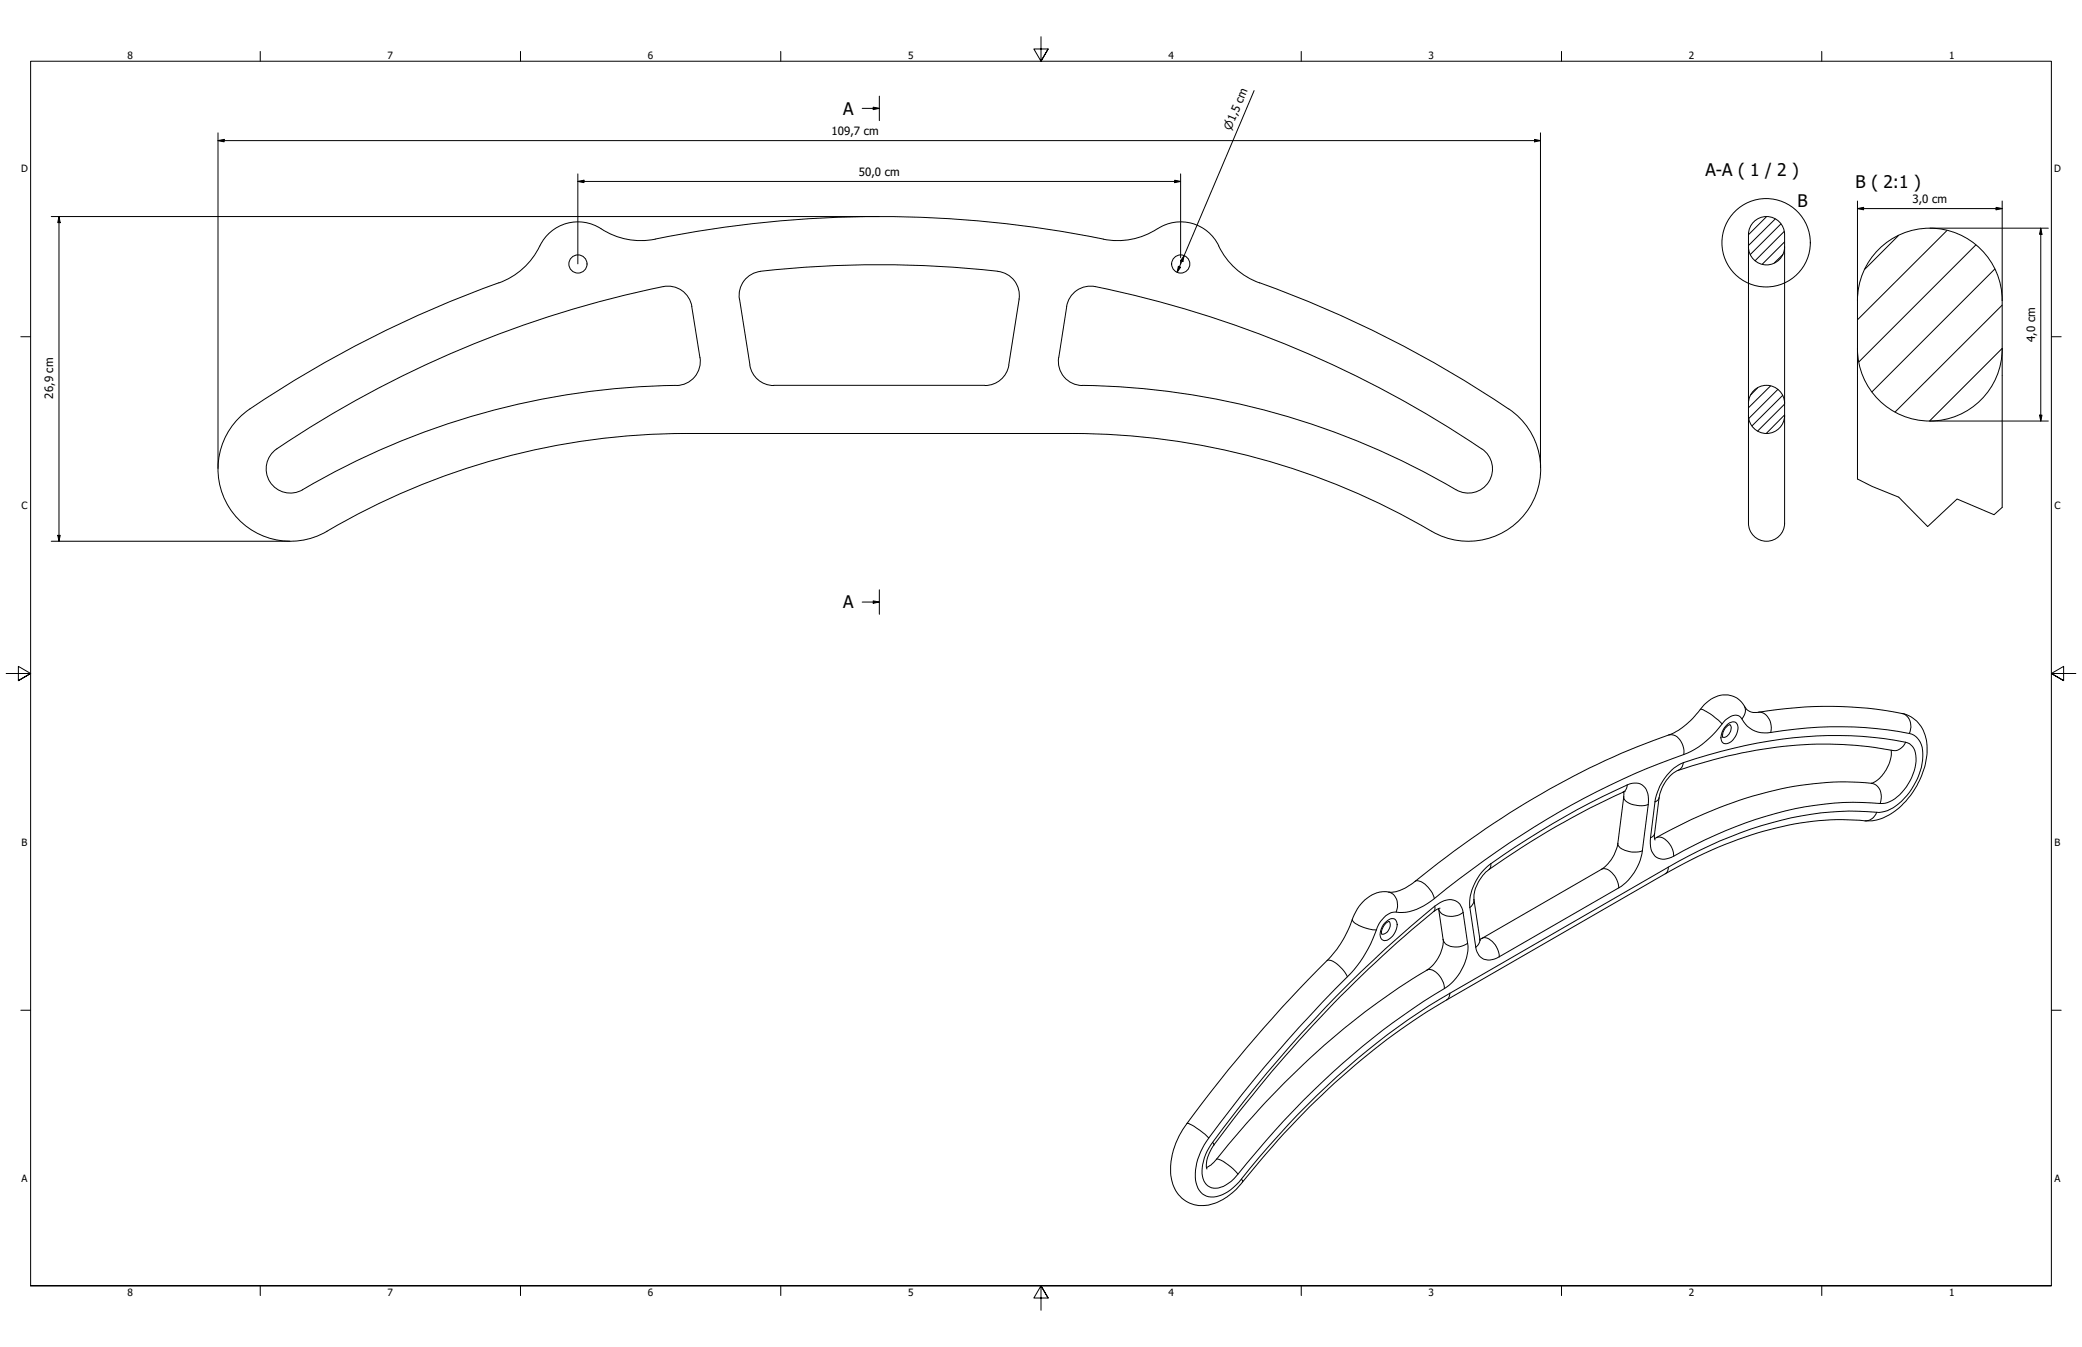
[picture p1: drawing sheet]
<svg xmlns="http://www.w3.org/2000/svg" width="864mm" height="559mm" viewBox="0 0 864 559" stroke-linecap="round" stroke-linejoin="round" font-family="sans-serif">
<!-- layer: Hatch (ISO) -->
<g fill="none" stroke="#000" stroke-width=".41">
<path d="M732.7 89.9l-7.4 7.5M736.3 90.8l-11 11.1M738.7 92.9l-12.7 12.7M740.1 96l-12.1 12.1M787.5 97.7l-14 14M807.6 95.6l-37.1 37.1M739.6 105.6l-3.6 3.5M740.2 100.3l-9.2 9.3M819.6 101.6l-48.5 48.5M827.4 111.6l-50.9 51M830.5 126.6l-44.5 44.3M830.5 144.5l-30.1 30.2"/>
<path d="M729.1 160.9l-2.9 2.9M734.4 160.1l-9.1 9.1M737.4 161.5l-12 12.1M739.5 164l-12.8 12.7M740.2 172.1l-7.6 7.7M740.2 167.6l-11.1 11.2"/>
</g>
<!-- layer: Visible (ANSI) -->
<g fill="none" stroke="#000" stroke-width=".41">
<path d="M271.8 99.2a30.5 30.5 0 0 1-23.5-4.9 17.5 17.5 0 0 0-24.4 7.7M271.8 99.2a466.8 466.8 0 0 1 185.9 0M457.6 99.2a30.8 30.8 0 0 0 23.6-4.9 17.6 17.6 0 0 1 25 9.1 30 30 0 0 0 16.3 14M207 117.3a462.6 462.6 0 0 0-105.1 53.6 30 30 0 0 0-6.3 40.5 30 30 0 0 0 40.1 9 293.6 293.6 0 0 1 148.9-40.6h160.2M223.9 102a30 30 0 0 1-17 15.4M275.1 118.9a10 10 0 0 1 11.9 8.3l3.3 21.1M275.1 118.9a445 445 0 0 0-161.3 68.1 10 10 0 0 0-1.5 13.4 10 10 0 0 0 13.2 2.8 313.6 313.6 0 0 1 155-43.3M315.5 112.5a446.8 446.8 0 0 1 98.4 0M315.5 112.6a10 10 0 0 0-8.8 11.5M413.9 112.6a10 10 0 0 1 8.8 11.5M522.4 117.3a466.8 466.8 0 0 1 103.4 52.4M306.7 124l4.4 27.4"/>
<path d="M422.7 124l-4.3 27.4M442.4 127.2a10 10 0 0 1 11.9-8.3 446.3 446.3 0 0 1 161.3 68.1 10 10 0 0 1 1.6 13.4 10 10 0 0 1-13.2 2.8 314.2 314.2 0 0 0-155.1-43.3M442.5 127.2l-3.3 21.1M290.4 148.3a10 10 0 0 1-9.8 11.6M311 151.5a10 10 0 0 0 9.9 8.4M320.9 159.9h87.6M418.5 151.5a10 10 0 0 1-9.9 8.4M439.1 148.3a10 10 0 0 0 9.8 11.6M444.8 179.8a293.9 293.9 0 0 1 149 40.6M625.8 169.6a30 30 0 0 1 8.6 40.9 30 30 0 0 1-40.6 9.9M717.5 300.7a4.9 4.9 0 0 0-2.9 5.1M784.4 311.2a14.7 14.7 0 0 1-8.2 13.8 133.7 133.7 0 0 0-60.3 9 216.4 216.4 0 0 0-29.6 13.9"/>
<path d="M785 311.3a164.5 164.5 0 0 0-77.1 4.7l-11.9 3.6a15.3 15.3 0 0 0-7.8 11.4l-2 15.5 .3 2M673.5 328.5v2l-2.4 19.3a16.2 16.2 0 0 1-6.9 10.9l-50.4 28.9M674.1 328.4a318.2 318.2 0 0 0-57.8 33.4 16 16 0 0 0-4.9 11.3l2.4 16.5M566.2 373.3a12.1 12.1 0 0 1 11.1-3.1l.5-.1a18.8 18.8 0 0 0 9.1-4.4 359.3 359.3 0 0 1 95.5-57.2l9.8-3.6a33.4 33.4 0 0 0 14.6-12.5 10.8 10.8 0 0 1 13.6-2.8 13.2 13.2 0 0 1 3.9 4.4 5.1 5.1 0 0 0 5 1.5 160.6 160.6 0 0 1 61.6 1 14.9 14.9 0 0 1 8.4 15.9 33.4 33.4 0 0 1-18.3 26.9 17.3 17.3 0 0 1-9.7 1 124.2 124.2 0 0 0-55.9 10.1 190.9 190.9 0 0 0-24.6 12.1l-90.7 52.3a301.4 301.4 0 0 0-77.4 66.7l-2.4 3a63.1 63.1 0 0 1-9.8 10.9 17.5 17.5 0 0 1-16.1 4 14.6 14.6 0 0 1-8.8-15.6 33.1 33.1 0 0 1 6.7-17.7 609.8 609.8 0 0 1 60.6-70.3 50.3 50.3 0 0 0 8.9-16.6l1.9-3.2zM596.7 376.9l1.9 12.8a15.1 15.1 0 0 1-6.8 12.8 318.8 318.8 0 0 0-79.7 69.3l-7.5 9.1a10.1 10.1 0 0 1-4.1 3.5M597.3 376.8l-1.2 .4a516 516 0 0 0-92.6 97.8 13.1 13.1 0 0 0-3 9.9l.1 .1M576.2 382.3a5.2 5.2 0 0 0-3.1 5.2M613.8 389.6l.2 .6"/>
<circle cx="239.7" cy="109.5" r="3.8"/>
<circle cx="489.8" cy="109.5" r="3.8"/>
</g>
<!-- layer: Visible Narrow (ANSI) -->
<g fill="none" stroke="#000" stroke-width=".41">
<path d="M705.3 294.3a14 14 0 0 1 6.8 4l2.2 2M723.6 292.9l.2 .7a5.1 5.1 0 0 1-1.3 4.7M729.3 295.5a5.7 5.7 0 0 1 5.4 6.5l-.2 1.9M788.9 296a5.8 5.8 0 0 1 3.1 8.3M692.2 304.9a5.3 5.3 0 0 1 5.9 4.5l.4 1.8-.1 1.8M698.2 316.4l-.1 .8a3.2 3.2 0 0 1-2.1 2.4M698.4 313a39.2 39.2 0 0 0 17.2-14.2 5.1 5.1 0 0 1 6.1-1.5 14 14 0 0 0 6.3 6 11.4 11.4 0 0 0 6.5 .6 159 159 0 0 1 58.5 .6 8.7 8.7 0 0 1 4.6 9.4 27.3 27.3 0 0 1-14.7 22.4l-1.2 .3a14 14 0 0 1-7 .1 134.7 134.7 0 0 0-61.2 12.1l-8.6 4-12.9 6.9M698.4 313a336.7 336.7 0 0 0-93.2 51.7l-5.2 3.9a47.9 47.9 0 0 1-11.1 8 16.6 16.6 0 0 1-10.5 1.8 10.1 10.1 0 0 0-7.5 7.4 52 52 0 0 1-12 19.4 541.7 541.7 0 0 0-59.4 69.7 22.1 22.1 0 0 0-3 16.9 6.7 6.7 0 0 0 9.3 4.3 19.8 19.8 0 0 0 9.1-7 318.8 318.8 0 0 1 82.2-74.5l4.3-2.5M716.2 300.8a2.62 2.62 0 0 1 4.5-.1 6.6 6.6 0 0 1-5.1 7.8 2.7 2.7 0 0 1-1.5-4l1-2.3zM717.5 300.7a3.6 3.6 0 0 1-1.7 5l-1.2 .1M790.4 307.9a6 6 0 0 1 4.4 6.7 21.7 21.7 0 0 1-11 18l-1 .4a15.4 15.4 0 0 1-6.7 .1 130.8 130.8 0 0 0-56.3 9.9l-12.7 5.5-8.6 4.3a19.5 19.5 0 0 1-7.2 3.5 5.3 5.3 0 0 1-6.7-5.3v-3.4M790.4 307.9a167.5 167.5 0 0 0-76.7 3.8l-10.3 3a20.4 20.4 0 0 0-8.1 3.3 22.4 22.4 0 0 0-8.8 14.7"/>
<path d="M790.4 307.9a5.3 5.3 0 0 1-5.4 3.4M673.5 330.5a4.2 4.2 0 0 0 4 3.3l3.7 .5 2.5-.5M675 325.6a5.6 5.6 0 0 1 8.7 4.7v3.5M675 325.6l-.5 1.9-1.3 1.2M675 325.6a340.8 340.8 0 0 0-56.6 32.7M683.7 333.8l-2.5 19.2M686.5 332.7l-1.9 14.9M688.2 331l-.7 1.1-1 .6M776.2 325a5.8 5.8 0 0 1 3.7 8.3M778.4 337a5.1 5.1 0 0 1-4.8 3.5M618.4 358.3a21.4 21.4 0 0 0-8.7 18.1M618.4 358.3l-.2 1.7-.6 .8"/>
<path d="M671.1 349.8v.5a5.9 5.9 0 0 0 4.9 3l2.8 .2 2.4-.5M681.2 353a21.8 21.8 0 0 1-9.7 15.3M686.3 345.9l-.7 1.1-1 .6M687.1 347.5a5.4 5.4 0 0 1 6 3.4l.7 1.7 .5 2.6M692 359.7l-.4 2-.8 .8M692 359.7l-90.6 52.4M575.9 370.1a5.8 5.8 0 0 1 3.2 8.3M586.9 365.7a4.8 4.8 0 0 1 5.5 2.4l1.7 2.3 .9 2.4M595.1 375.9v1.6l-.4 .6M596.7 377a5.8 5.8 0 0 0 7.7 2.8l2.5-1.3M606.9 378.5a5.7 5.7 0 0 0-8.8-4.4l-.9 .5a398.3 398.3 0 0 0-37.7 33.5 532 532 0 0 0-58.1 68.2 16.3 16.3 0 0 0-2 13.6 5.6 5.6 0 0 0 8.1 2.3l4.1-3a370.7 370.7 0 0 1 61.9-61.8 324.3 324.3 0 0 1 27.6-18.7 21.4 21.4 0 0 0 7.7-17.4M606.9 378.5l1.9 12.8"/>
<path d="M609.7 376.4l2.4 16.5M611.4 373.1l-.4 1.8-1.3 1.5M664.2 360.7a4.1 4.1 0 0 1 4.9 1.9l1.5 2.4 .9 3.3M671.5 368.3l-49.6 28.6M550.4 398.5a4.1 4.1 0 0 1 4.3 1.5 14.4 14.4 0 0 1 4.2 5.2M560.9 381.4a4.5 4.5 0 0 0 3.4 2.8 18.6 18.6 0 0 0 6.6 1.6M574.8 382.5a2.67 2.67 0 0 1 4.2-.7 6.5 6.5 0 0 1-4.8 8.4 2.82 2.82 0 0 1-1.5-4l1-2.4zM576.2 382.3a3.8 3.8 0 0 1-2.7 5.3l-.4-.2M598.6 389.7a4.5 4.5 0 0 0 4.9 3.2l2.8-.4 2.5-1.2M612.1 392.9a5.7 5.7 0 0 0 8.8 4.5l1-.5M613.8 389.6l-.3 1.7-1.4 1.6M614.7 389.3a4.1 4.1 0 0 1 4.9 1.9l1.5 2.4 .8 3.3"/>
<path d="M591.8 402.5a4.1 4.1 0 0 1 4.9 1.9l2 3.2 .4 2.5M601.4 412.1l-.5 1.9-.8 .8M492.3 466.1a10.4 10.4 0 0 1 5.4 2.8l3.7 3.2M503 473.9l.5 1.1M504.6 480.9a8.6 8.6 0 0 1 5.4 2.8l3.5 3.4M514.9 489.1l.6 .8-.1 .5"/>
</g>
<!-- layer: Visible (ISO) -->
<path d="M725.3 102.4a7.5 7.5 0 0 0 7.4 7.5 7.5 7.5 0 0 0 7.5-7.5M770.5 124.7v74M770.5 124.7a30 30 0 0 1 30-30 30 30 0 0 1 30 30M830.5 124.7v85.8M770.5 144.7a30 30 0 0 0 30 30 30 30 0 0 0 30-30M725.3 167.3a7.5 7.5 0 0 1 7.4-7.4 7.5 7.5 0 0 1 7.5 7.4M725.3 172.3a7.5 7.5 0 0 0 7.4 7.5 7.5 7.5 0 0 0 7.5-7.5M725.3 167.4v-70.1a7.5 7.5 0 0 1 7.4-7.5 7.5 7.5 0 0 1 7.5 7.5v70.1M725.3 172.4v41.6a9.3 9.3 0 0 0 2.5 8.7 7.5 7.5 0 0 0 8 1.2 7.5 7.5 0 0 0 4.4-6.8v-44.7M725.3 167.4v5M740.2 167.4v5" fill="none" stroke="#000" stroke-width=".41"/>
<!-- layer: Break Line (ISO) -->
<path d="M770.5 198.7l6 3.1 11.1 4.4 12 12.2 12.2-11.4 15.3 6.5 3.4-3" fill="none" stroke="#000" stroke-width=".41"/>
<!-- layer: Section Line (ISO) -->
<path d="M364.7 39.9v10.1M357.6 45h7.1M362.2 44.5l2.5 .5-2.5 .5zM357.6 249.8h7.1M362.2 249.3l2.5 .5-2.5 .5zM364.7 244.7v10.1" fill="none" stroke="#000" stroke-width=".41"/>
<path d="M362.2 44.5l2.5 .5-2.5 .5zM362.2 249.3l2.5 .5-2.5 .5z" fill="#000"/>
<!-- layer: Detail Boundary (ISO) -->
<circle cx="732.6" cy="100.7" r="18.3" fill="none" stroke="#000" stroke-width=".41"/>
<!-- layer: Border (ANSI) -->
<g fill="none" stroke="#000" stroke-width=".41">
<path d="M431.8 15.2v10.2l-3-5.1h6l-3 5.1 3-5.1M107.9 21.3v4.1M215.9 21.3v4.1M323.8 21.3v4.1M539.8 21.3v4.1M647.7 21.3v4.1M755.6 21.3v4.1M8.6 139.7h4.1M850.9 139.7h4.1M2.5 279.4h10.2l-5.1-3v6l5.1-3-5.1 3M861.1 279.4h-10.2l5.1-3v6l-5.1-3 5.1 3M8.6 419.1h4.1"/>
<path d="M850.9 419.1h4.1M12.7 533.4v-508h838.2v508h-838.2h838.2M107.9 533.4v4.1M215.9 533.4v4.1M323.8 533.4v4.1M434.8 538.5l-3-5.1 3 5.1h-6l3-5.1v10.2M539.8 533.4v4.1M647.7 533.4v4.1M755.6 533.4v4.1"/>
</g>
<!-- layer: Dimension (ISO) -->
<g fill="none" stroke="#000" stroke-width=".41">
<path d="M520.2 37.6l-31.9 75.3M90.4 58.3l2.6-.5v1zM90.4 58.3h548.6M90.4 55.1v139.2M636.5 57.8l2.5 .5-2.5 .5zM639 55.1v139M239.7 75.3l2.5-.5v1zM239.7 75.3h250M239.7 72.1v37.4M487.3 74.8l2.4 .5-2.4 .5zM489.7 72.1v34.8M21.3 89.8h343.4"/>
<path d="M24.5 89.8l.5 2.6h-1zM24.5 89.8v134.7M770.5 86.5l2.5-.5v1zM770.5 86.5h60M770.5 83.4v41.3M800.5 94.7h49.1M828 86l2.5 .5-2.5 .5zM830.5 83.4v41.3M846.5 94.7l.5 2.5h-1zM846.5 94.7v80M488.8 110.5l.9 .3-1.4 2.1zM489.7 108v1.5"/>
<path d="M491.2 106.1l-.6 2.4-.9-.4zM800.5 174.7h49.1M846 172.2h1l-.5 2.5zM21.3 224.5h98.9M24 222.1h1l-.5 2.4z"/>
</g>
<path d="M90.4 58.3l2.6-.5v1zM636.5 57.8l2.5 .5-2.5 .5zM239.7 75.3l2.5-.5v1zM487.3 74.8l2.4 .5-2.4 .5zM24.5 89.8l.5 2.6h-1zM770.5 86.5l2.5-.5v1zM828 86l2.5 .5-2.5 .5zM846.5 94.7l.5 2.5h-1zM488.8 110.5l.9 .3-1.4 2.1zM491.2 106.1l-.6 2.4-.9-.4zM846 172.2h1l-.5 2.5zM24 222.1h1l-.5 2.4z" fill="#000"/>
<g font-size="7.2">
<text x="349.7" y="47.6">A</text>
<text x="707.4" y="73.2">A-A ( 1 / 2 )</text>
<text x="769.7" y="77.8">B ( 2:1 )</text>
<text x="745.7" y="85.8">B</text>
<text x="349.7" y="252.4">A</text>
</g>
<g font-size="4.7">
<text x="344.8" y="56">109,7 cm</text>
<text x="356.2" y="72.9">50,0 cm</text>
<text x="793.2" y="84.2">3,0 cm</text>
<text x="844.1" y="141.9" transform="rotate(-90 844.1 141.9)">4,0 cm</text>
<text x="22" y="165.4" transform="rotate(-90 22 165.4)">26,9 cm</text>
</g>
<text font-size="4.6" x="510.5" y="54.4" transform="rotate(-67 510.5 54.4)">⌀1,5 cm</text>
<g font-size="4.1">
<text x="52.8" y="24.4">8</text>
<text x="160.8" y="24.4">7</text>
<text x="268.7" y="24.4">6</text>
<text x="376.7" y="24.4">5</text>
<text x="484.6" y="24.4">4</text>
<text x="592.6" y="24.4">3</text>
<text x="700.5" y="24.4">2</text>
<text x="808.5" y="24.4">1</text>
<text x="8.7" y="71.4">D</text>
<text x="852" y="71.4">D</text>
<text x="8.9" y="211.1">C</text>
<text x="852.2" y="211.1">C</text>
<text x="8.9" y="350.8">B</text>
<text x="852.2" y="350.8">B</text>
<text x="8.9" y="490.5">A</text>
<text x="852.2" y="490.5">A</text>
<text x="52.8" y="537.5">8</text>
<text x="160.8" y="537.5">7</text>
<text x="268.7" y="537.5">6</text>
<text x="376.7" y="537.5">5</text>
<text x="484.6" y="537.5">4</text>
<text x="592.6" y="537.5">3</text>
<text x="700.5" y="537.5">2</text>
<text x="808.5" y="537.5">1</text>
</g>
</svg>
